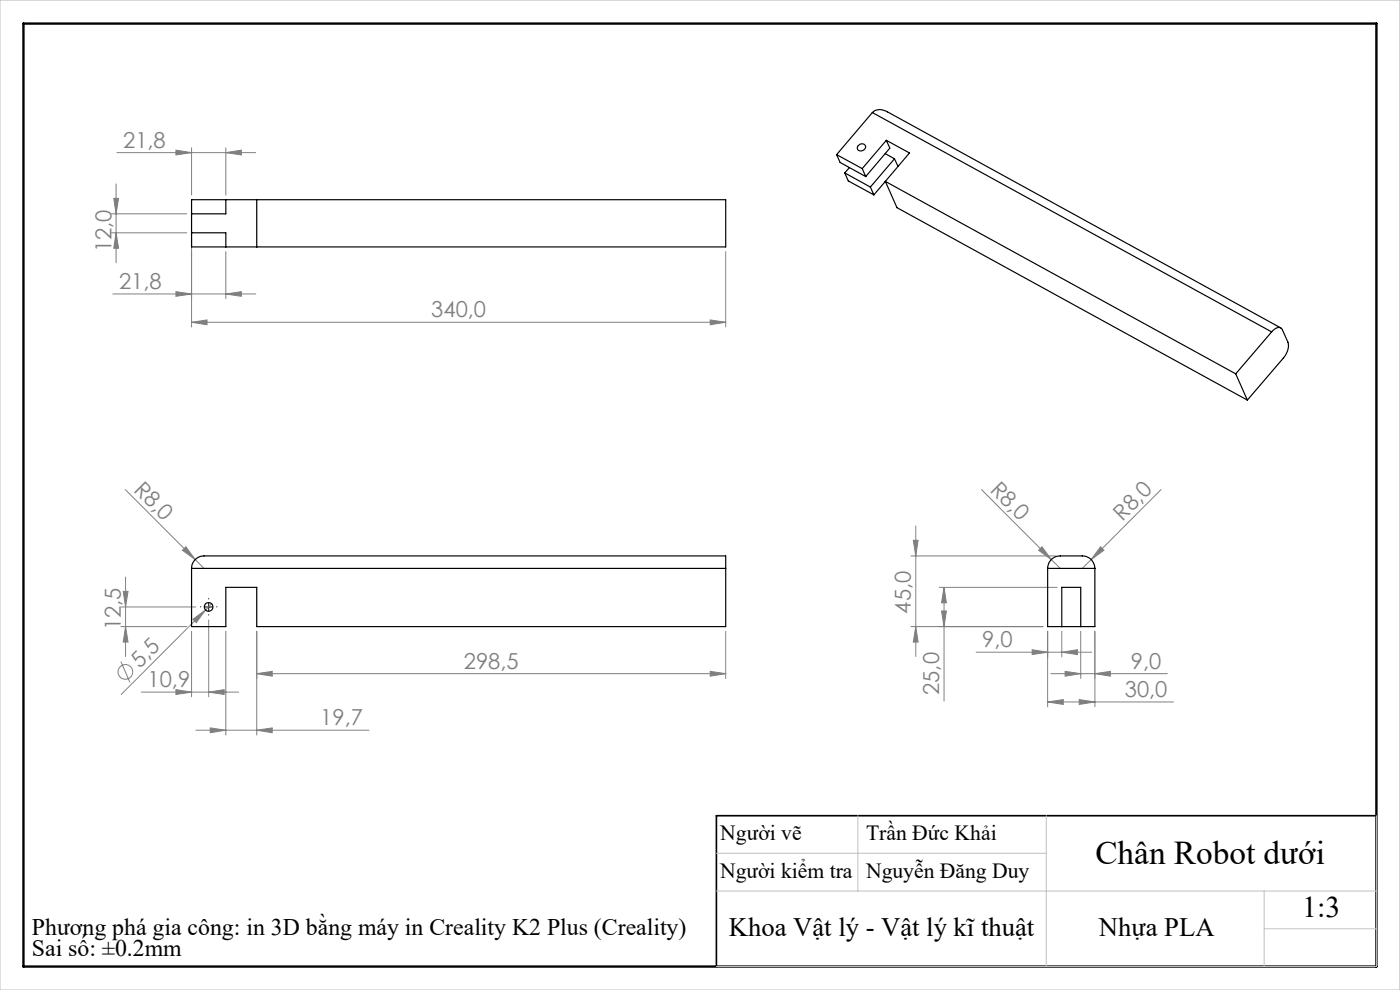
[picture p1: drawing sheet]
<svg xmlns="http://www.w3.org/2000/svg" width="297mm" height="210mm" viewBox="0 0 297 210" stroke-linecap="round" stroke-linejoin="round" font-family="sans-serif">
<g fill="none" stroke="#808080" stroke-width=".21">
<path d="M24.6 39v16.7M24.8 32.4h29.5M37.3 31.8l3.3 .6-3.3 .5zM40.6 31.4v10M47.9 32.4l3.3-.6v1.1zM47.9 31.4v10M23.6 45.4h16M23.6 49.4h16M24.1 42.1h1.1l-.6 3.3zM24.6 49.4l.6 3.3h-1.1zM40.6 50.4v18.9M47.9 53.4v10"/>
<path d="M154 53.4v15.9M23.9 62.4h30.4M37.3 61.9l3.3 .5-3.3 .5zM40.6 68.4l3.3-.5v1zM40.6 68.4h113.4M47.9 62.4l3.3-.5v1zM150.7 67.9l3.3 .5-3.3 .5zM26.6 103.8l16.7 16.8M38.7 116.7l.7-.7 2 2.7zM193.3 117.9h30.6M193.7 114.6h1.1l-.5 3.3zM194.3 111.6v27.7"/>
<path d="M208.2 103.8l14.8 14.9M221.1 116l1.9 2.7-2.7-2zM223 118.7l1.9 1.9M231.5 118.7l-1.9 1.9M233.5 116l.7 .7-2.7 2zM246.3 103.8l-14.8 14.9M25.6 132.9h14M25.6 128.8h15.9M26.1 125.4h1.1l-.6 3.4zM26.6 132.9l.6 3.3h-1.1zM26.6 122.4v16.9M40.6 133.9v13.9"/>
<path d="M40.9 131.4l2.7-2-2 2.7zM44.3 131.5v16.3M44.9 128.1l-19.2 19.2M47.9 133.9v22M54.5 133.9v22M154 133.9v10M193.3 132.9h28M194.3 132.9l.5 3.3h-1.1zM199.2 124.6h25.1M199.7 129.6h1.1l-.5 3.3zM200.3 124.6v24.1M200.3 124.6l.5 3.3h-1.1z"/>
<path d="M207.1 138.4h24.5M219 137.8l3.3 .6-3.3 .4zM222.3 133.9v16M225.2 138.4l3.4-.6v1zM225.2 133.9v5.4M229.3 133.9v10M232.3 133.9v16M25.6 140.3l2 4.4M30 146.8h20.6M37.3 146.3l3.3 .5-3.3 .5zM41.6 154.9h36.7M44.3 146.8l3.3-.5v1z"/>
<path d="M44.6 154.4l3.3 .5-3.3 .5zM54.5 142.9l3.2-.5v1zM54.5 142.9h99.5M54.5 154.9l3.2-.5v1zM150.7 142.4l3.3 .5-3.3 .5zM222.3 148.9l3.3-.5v1zM222.3 148.9h26.7M222.9 142.9h24.8M226 142.4l3.3 .5-3.3 .5zM229 148.4l3.3 .5-3.3 .5zM232.3 142.9l3.2-.5v1z"/>
<circle cx="26.6" cy="142.5" r="1.56"/>
</g>
<path d="M42.6 128.7h-.1M44.3 130.4v.1M44.3 127.1v-.1M45.9 128.7h.1" fill="none" stroke="#000" stroke-width=".21" stroke-dasharray="15.2 1.3 1.3 1.3"/>
<path d="M43.4 128.8h1.7M44.3 127.9v1.7" fill="none" stroke="#000" stroke-width=".21"/>
<path d="M292 173h-140v32" fill="none" stroke="#000" stroke-width=".35"/>
<path d="M5 5h287v200h-287z" fill="none" stroke="#000" stroke-width=".5"/>
<path d="M0 0h297v210h-297zM182 173v16M222 173v32M292 173v32h-140M152 189h140M152 181h70M268.2 189v16M268.2 197h23.8" fill="none" stroke="#c0c0c0" stroke-width=".21"/>
<g fill="#808080">
<path d="M221.1 116l1.9 2.7-2.7-2z"/>
<path d="M38.7 116.7l.7-.7 2 2.7z"/>
<path d="M233.5 116l.7 .7-2.7 2z"/>
<path d="M40.9 131.4l2.7-2-2 2.7z"/>
<path d="M229 148.4l3.3 .5-3.3 .5zM222.3 148.9l3.3-.5v1zM225.2 138.4l3.4-.6v1zM219 137.8l3.3 .6-3.3 .4zM150.7 67.9l3.3 .5-3.3 .5zM40.6 68.4l3.3-.5v1z"/>
<path d="M37.3 146.3l3.3 .5-3.3 .5zM44.3 146.8l3.3-.5v1zM44.6 154.4l3.3 .5-3.3 .5zM54.5 154.9l3.2-.5v1z"/>
<path d="M47.9 62.4l3.3-.5v1zM37.3 61.9l3.3 .5-3.3 .5zM47.9 32.4l3.3-.6v1.1zM37.3 31.8l3.3 .6-3.3 .5z"/>
<path d="M150.7 142.4l3.3 .5-3.3 .5zM54.5 142.9l3.2-.5v1z"/>
<path d="M194.3 132.9l.5 3.3h-1.1zM193.7 114.6h1.1l-.5 3.3z"/>
<path d="M26.6 132.9l.6 3.3h-1.1zM26.1 125.4h1.1l-.6 3.4zM200.3 124.6l.5 3.3h-1.1zM199.7 129.6h1.1l-.5 3.3zM24.1 42.1h1.1l-.6 3.3zM24.6 49.4l.6 3.3h-1.1z"/>
<path d="M226 142.4l3.3 .5-3.3 .5zM232.3 142.9l3.2-.5v1z"/>
</g>
<g fill="none" stroke="#000" stroke-width=".25">
<path d="M177.5 32.8l5.4 3M177.5 32.8l.7 1.7 5.5 3M179.2 36.7l5.4 3M179.2 36.7l.8 1.7 5.4 2.9M180.2 35.6l-1 1.1M182.1 30.9a.78 .78 0 0 1 1.1-.4 .78 .78 0 0 1 .1 1.2 .79 .79 0 0 1-.9 .3 .79 .79 0 0 1-.5-.9zM182.9 35.8l.8 1.7M184.6 39.7l.8 1.6M185.1 23.9a2.55 2.55 0 0 1 3.2-.2l83.4 45.9M185.1 23.9l-7.6 8.9M185.1 23.9l84.7 46.5M187.8 32.6l2 1.1"/>
<path d="M188 29.8l4.9 2.6-7.5 8.9M188 29.8l-5.1 6M188 29.8l.8 1.6-5.1 6.1M189.8 33.7l.7 1.6M189.8 33.7l-5.2 6M40.6 49.4h7.3v3M40.6 42.4h113.4v10h-113.4zM47.9 42.4v3h-7.3M54.5 42.4v10M262.1 79.3l-74.3-40.8 2.5 5.6 74.3 40.8M262.1 79.3l2.5 5.6M269.8 70.4a1.5 1.5 0 0 1 2.1-.7l1.3 2.9a3.7 3.7 0 0 1-1 3.4l-7.6 8.9"/>
<path d="M269.8 70.4l-7.7 8.9M40.6 120.6a2.65 2.65 0 0 1 2.7-2.7h110.7v2.7M40.6 120.6v12.3h7.3v-8.3h6.6v8.3h99.5v-12.3M40.6 120.6h113.4M222.2 120.6a2.65 2.65 0 0 1 2.7-2.7h4.7a2.65 2.65 0 0 1 2.7 2.7M222.2 120.6h10.1M222.2 120.6v12.3h10.1v-12.3M225.2 132.9v-8.3h4.1v8.3"/>
<circle cx="44.3" cy="128.7" r=".92"/>
</g>
<text font-size="7.1" x="232.4" y="183.4">Chân Robot dưới</text>
<text font-size="6.3" x="276.2" y="194.5">1:3</text>
<g font-size="5.6">
<text x="154.6" y="198.6">Khoa Vật lý - Vật lý kĩ thuật</text>
<text x="233.1" y="198.6">Nhựa PLA</text>
</g>
<g font-size="5">
<text x="6.8" y="198.3">Phương phá gia công: in 3D bằng máy in Creality K2 Plus (Creality)</text>
<text x="6.8" y="202.9">Sai số: ±0.2mm</text>
</g>
<g font-size="4.7" fill="#808080">
<text x="26.1" y="31.3">21,8</text>
<text x="23.6" y="53.5" transform="rotate(-90 23.6 53.5)">12,0</text>
<text x="25.2" y="61.3">21,8</text>
<text x="91.5" y="67.3">340,0</text>
<text x="28.2" y="104.1" transform="rotate(45 28.2 104.1)">R8,0</text>
<text x="209.8" y="104.1" transform="rotate(45 209.8 104.1)">R8,0</text>
<text x="238.1" y="110.6" transform="rotate(-45 238.1 110.6)">R8,0</text>
<text x="193.3" y="130.1" transform="rotate(-90 193.3 130.1)">45,0</text>
<text x="25.7" y="133.7" transform="rotate(-90 25.7 133.7)">12,5</text>
<text x="208.4" y="137.3">9,0</text>
<text x="29.6" y="141.9" transform="rotate(-45 29.6 141.9)">5,5</text>
<text x="98.4" y="141.9">298,5</text>
<text x="239.9" y="141.9">9,0</text>
<text x="31.3" y="145.8">10,9</text>
<text x="199.3" y="147.4" transform="rotate(-90 199.3 147.4)">25,0</text>
<text x="238.6" y="147.9">30,0</text>
<text x="67.9" y="153.9">19,7</text>
</g>
<g font-size="4.6">
<text x="152.8" y="178.2">Người vẽ</text>
<text x="183.7" y="178.2">Trần Đức Khải</text>
<text x="152.8" y="186.3">Người kiểm tra</text>
<text x="183.7" y="186.3">Nguyễn Đăng Duy</text>
</g>
</svg>
